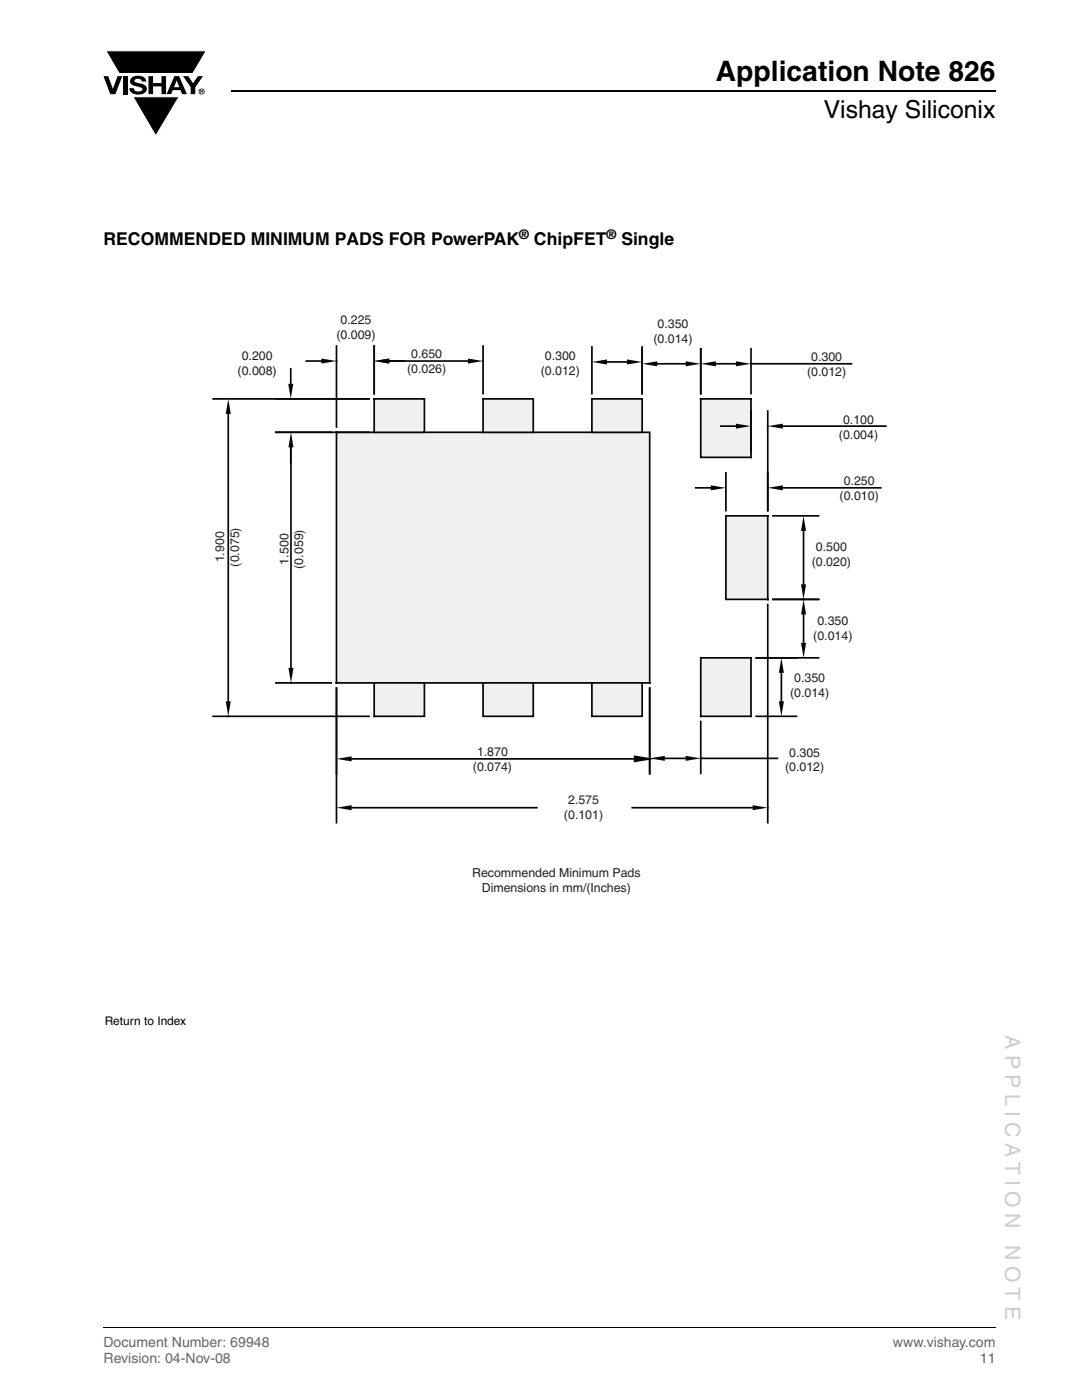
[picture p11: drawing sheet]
<svg xmlns="http://www.w3.org/2000/svg" width="216mm" height="279mm" viewBox="0 0 216 279" stroke-linecap="round" stroke-linejoin="round" font-family="sans-serif">
<path d="M46.1 18.2h152.5" fill="none" stroke="#000" stroke-width=".36"/>
<path d="M20.6 10.1h20.7v17.2h-20.7z" fill="#fff"/>
<g fill="#000">
<path d="M20.6 15.2h1l.9 2.5 1-2.5h.9l-1.4 3.6h-1zM21.1 10.1h20.1l-2.7 4.6h-14.7zM24.6 15.2h.9v3.6h-.9zM26.3 15.5a2.1 2.1 0 0 1 2.8 .3l.1 .5h-.9a.79 .79 0 0 0-.7-.6 .79 .79 0 0 0-.8 .4l.3 .3 1 .3a1.08 1.08 0 0 1 1.2 1 1.08 1.08 0 0 1-1.1 1.1 1.73 1.73 0 0 1-2.4-1.2h.9a.96 .96 0 0 0 .8 .7 .96 .96 0 0 0 .9-.5 1.31 1.31 0 0 0-1.2-.6 1.03 1.03 0 0 1-1.1-.5 1.03 1.03 0 0 1 .2-1.2zM29.6 15.2h.9v1.4h1.7v-1.4h.9v3.6h-.9v-1.6h-1.7v1.6h-.9zM26.5 19.3h9.2l-4.6 7.8zM36.5 15.2h1.1l.9 1.4 1-1.4h1l-1.5 2.2v1.4h-.9v-1.4z"/>
<path d="M35.3 16.1l-.6 1.3h1.1zM34.8 15.2h.9l1.6 3.6h-1l-.3-.8h-1.5l-.3 .8h-1z"/>
<path d="M40.1 18v.2h.2v-.1zM40 17.9l.4 .1 .1 .1-.2 .2 .2 .3-.3-.3-.1 .3h-.1zM39.8 18.3a.46 .46 0 0 0 .9 0 .46 .46 0 0 0-.9 0zM39.6 18.3a.6 .6 0 0 1 1.2 0 .6 .6 0 0 1-1.2 0z"/>
</g>
<path d="M21.1 10.1h20.1l-2.7 4.6h-14.7zM26.5 19.3h9.2l-4.6 7.8z" fill="none" stroke="#fff" stroke-width=".2"/>
<path d="M20.6 265h178" fill="none" stroke="#000" stroke-width=".2"/>
<g fill="#fff">
<path d="M36.1 171h24.9v4.6h-24.9z"/>
<path d="M36.1 170.9h25v.2h-25z"/>
<path d="M60.9 171h.2v4.7h-.2z"/>
<path d="M36 175.6h25v.1h-25z"/>
<path d="M36 170.9h.2v4.7h-.2z"/>
<path d="M37.7 178.5h23.6v14.6h-23.6z"/>
<path d="M37.7 178.5h23.6v.1h-23.6z"/>
<path d="M61.2 178.5h.1v14.7h-.1z"/>
<path d="M37.6 193h23.7v.2h-23.7z"/>
<path d="M37.6 178.5h.1v14.6h-.1z"/>
<path d="M42.4 62.5h134.5v134.8h-134.5z"/>
</g>
<path d="M144.8 102.9h8.4v16.7h-8.4z" fill="#f0f0f0"/>
<path d="M144.8 102.9h8.4v16.7h-8.4z" fill="none" stroke="#050504" stroke-width=".34"/>
<path d="M67.1 86.3h62.5v50h-62.5z" fill="#f0f0f0"/>
<path d="M67.1 86.3h62.5v50h-62.5z" fill="none" stroke="#050504" stroke-width=".34"/>
<path d="M74.7 136.3h10v6.7h-10z" fill="#f0f0f0"/>
<path d="M74.7 136.3h10v6.7h-10z" fill="none" stroke="#050504" stroke-width=".34"/>
<path d="M74.7 79.6h10v6.7h-10z" fill="#f0f0f0"/>
<path d="M74.7 79.6h10v6.7h-10z" fill="none" stroke="#050504" stroke-width=".34"/>
<path d="M96.4 136.3h10v6.7h-10z" fill="#f0f0f0"/>
<path d="M96.4 136.3h10v6.7h-10z" fill="none" stroke="#050504" stroke-width=".34"/>
<path d="M96.4 79.6h10v6.7h-10z" fill="#f0f0f0"/>
<path d="M96.4 79.6h10v6.7h-10z" fill="none" stroke="#050504" stroke-width=".34"/>
<path d="M118.1 136.3h10v6.7h-10z" fill="#f0f0f0"/>
<path d="M118.1 136.3h10v6.7h-10z" fill="none" stroke="#050504" stroke-width=".34"/>
<path d="M118.1 79.6h10v6.7h-10z" fill="#f0f0f0"/>
<path d="M118.1 79.6h10v6.7h-10z" fill="none" stroke="#050504" stroke-width=".34"/>
<path d="M139.8 131.3h10.1v11.7h-10.1z" fill="#f0f0f0"/>
<path d="M139.8 131.3h10.1v11.7h-10.1z" fill="none" stroke="#050504" stroke-width=".34"/>
<path d="M139.8 79.6h10.1v11.7h-10.1z" fill="#f0f0f0"/>
<path d="M139.8 79.6h10.1v11.7h-10.1zM55 86.3h11.1M58.1 89.3v44M55 136.3h11.1" fill="none" stroke="#050504" stroke-width=".34"/>
<g fill="#050504">
<path d="M58.1 86.3l.5 3h-1z"/>
<path d="M57.6 133.3h1l-.5 3z"/>
</g>
<path d="M42.5 79.6h31.1M45.5 82.6v57.4M67.1 86.3h.1M58.1 136.3h.1M67.1 136.3h.1M42.5 143h31.1" fill="none" stroke="#050504" stroke-width=".34"/>
<g fill="#050504">
<path d="M45.5 79.6l.6 3h-1.1z"/>
<path d="M45 140h1.1l-.6 3z"/>
</g>
<path d="M55 79.6h18.6M58 73.6v3M74.7 79.6h.1M55 86.3h18.6M58 89.3v3M45.5 143h.1M74.7 143h.1" fill="none" stroke="#050504" stroke-width=".34"/>
<path d="M57.5 76.6h1l-.5 3z" fill="#050504"/>
<path d="M58 79.6h.1M74.7 79.6h.1M74.7 69.1v9.5M77.7 72.1h15.7M96.4 69.1v9.5M74.7 86.3h.1" fill="none" stroke="#050504" stroke-width=".34"/>
<g fill="#050504">
<path d="M74.7 72.1l3-.5v1z"/>
<path d="M93.4 71.6l3 .5-3 .5z"/>
</g>
<path d="M74.7 79.6h.1M96.4 79.6h.1M96.4 72.1h.1M118.1 69.2v9.4M121.1 72.2h4M128.1 69.2v9.4" fill="none" stroke="#050504" stroke-width=".34"/>
<g fill="#050504">
<path d="M118.1 72.2l3-.5v1z"/>
<path d="M125.1 71.7l3 .5-3 .5z"/>
</g>
<path d="M118.1 79.6h.1M128.1 79.6h.1M128.1 72.2h.1M138.8 97.4h3M144.8 94.4v7.5M153.2 94.4v7.5M156.2 97.4h19.6" fill="none" stroke="#050504" stroke-width=".34"/>
<g fill="#050504">
<path d="M141.8 96.9l3 .5-3 .5z"/>
<path d="M153.2 97.4l3-.5v1z"/>
</g>
<path d="M153.2 97.4h.1M144.8 102.9h.1M153.2 102.9h.1M154.2 102.9h9.1M154.2 119.6h9.1M160.3 105.9v10.7" fill="none" stroke="#050504" stroke-width=".34"/>
<g fill="#050504">
<path d="M160.3 102.9l.5 3h-1z"/>
<path d="M159.8 116.6h1l-.5 3z"/>
</g>
<path d="M153.2 102.9h.1M153.2 119.6h.1M160.3 119.6h.1M150.9 131.3h8M155.9 134.3v5.7M150.9 143h8" fill="none" stroke="#050504" stroke-width=".34"/>
<g fill="#050504">
<path d="M155.4 140h1l-.5 3z"/>
<path d="M155.9 131.3l.5 3h-1z"/>
</g>
<path d="M139.8 69.6v9M142.8 72.6h4M149.9 69.6v9M149.9 72.6h20M149.9 131.3h.1M155.9 131.3h.1M149.9 143h.1" fill="none" stroke="#050504" stroke-width=".34"/>
<g fill="#050504">
<path d="M139.8 72.6l3-.5v1z"/>
<path d="M146.8 72.1l3.1 .5-3.1 .5z"/>
</g>
<path d="M139.8 79.6h.1M149.9 79.6h.1M149.9 72.6h.1M67.1 137.3v17.1M129.6 137.3v17.1M70.2 151.5h56.4" fill="none" stroke="#050504" stroke-width=".34"/>
<g fill="#050504">
<path d="M67.1 151.5l3.1-.6v1.1z"/>
<path d="M126.6 150.9l3 .6-3 .5z"/>
</g>
<path d="M61.1 72.1h3M67.1 69.1v16.1M74.7 69.1v9.5M77.7 72.1h3M67.1 136.3h.1M129.6 136.3h.1M126.6 150.9l3 .6-3 .5zM129.6 151.5h.1" fill="none" stroke="#050504" stroke-width=".34"/>
<g fill="#050504">
<path d="M74.7 72.1l3-.5v1z"/>
<path d="M64.1 71.6l3 .5-3 .5z"/>
</g>
<path d="M67.1 72.1h.1M74.7 79.6h.1M128.1 69.6v9M131.1 72.6h5.7M139.8 69.6v9M67.1 86.3h.1" fill="none" stroke="#050504" stroke-width=".34"/>
<g fill="#050504">
<path d="M128.1 72.6l3-.5v1z"/>
<path d="M136.8 72.1l3 .5-3 .5z"/>
</g>
<path d="M128.1 79.6h.1M139.8 79.6h.1M139.8 72.6h.1M129.6 137.3v17.1M132.6 151.3h4.2M139.8 144v10.4M139.8 151.3h15.3" fill="none" stroke="#050504" stroke-width=".34"/>
<g fill="#050504">
<path d="M129.6 151.3l3-.5v1z"/>
<path d="M136.8 150.8l3 .5-3 .5z"/>
</g>
<path d="M154.2 119.6h9.1M129.6 136.3h.1M150.9 131.3h12.4M160.3 122.6v5.7M139.8 143h.1M139.8 151.3h.1" fill="none" stroke="#050504" stroke-width=".34"/>
<g fill="#050504">
<path d="M159.8 128.3h1l-.5 3z"/>
<path d="M160.3 119.6l.5 3h-1z"/>
</g>
<path d="M143.8 85h3M149.9 82v8.2M153.2 82v19.9M156.2 85h20.6M153.2 119.6h.1M160.3 119.6h.1M149.9 131.3h.1" fill="none" stroke="#050504" stroke-width=".34"/>
<g fill="#050504">
<path d="M146.8 84.5l3.1 .5-3.1 .5z"/>
<path d="M153.2 85l3-.5v1z"/>
</g>
<path d="M149.9 91.3h.1M153.2 85h.1M153.2 102.9h.1M67.1 137.3v26.9M153.2 120.7v43.5M70.2 161.2h36.9M126.2 161.2h24" fill="none" stroke="#050504" stroke-width=".34"/>
<g fill="#050504">
<path d="M67.1 161.2l3.1-.5v1z"/>
<path d="M150.2 160.7l3 .5-3 .5z"/>
</g>
<path d="M153.2 119.6h.1M67.1 136.3h.1M153.2 161.2h.1" fill="none" stroke="#050504" stroke-width=".34"/>
<text font-size="5.6" x="142.9" y="16.1">Application Note 826</text>
<text font-size="4.9" x="164.4" y="23.6">Vishay Siliconix</text>
<g font-size="4.2" fill="#ccc">
<text x="200.6" y="206.6" transform="rotate(90 200.6 206.6)">A P P L I C A T I O N</text>
<text x="200.6" y="248.5" transform="rotate(90 200.6 248.5)">N O T E</text>
</g>
<g font-size="3.5">
<text x="20.6" y="48.8">RECOMMENDED MINIMUM PADS FOR PowerPAK</text>
<text x="106.5" y="48.8">ChipFET</text>
<text x="124" y="48.8">Single</text>
</g>
<g font-size="2.8" fill="#656565">
<text x="20.6" y="268.9">Document Number: 69948</text>
<text x="178.2" y="268.9">www.vishay.com</text>
<text x="20.6" y="272.1">Revision: 04-Nov-08</text>
<text x="195.5" y="272.1">11</text>
</g>
<g font-size="2.6">
<text x="103.6" y="47.8">®</text>
<text x="121.1" y="47.8">®</text>
</g>
<g font-size="2.5" fill="#231f20">
<text x="67.9" y="64.6">0.225</text>
<text x="131.2" y="65.6">0.350</text>
<text x="48.2" y="71.8">0.200</text>
<text x="67.1" y="67.6">(0.009)</text>
<text x="82.1" y="71.5">0.650</text>
<text x="108.7" y="71.9">0.300</text>
<text x="130.4" y="68.5">(0.014)</text>
<text x="47.4" y="74.8">(0.008)</text>
<text x="81.2" y="74.5">(0.026)</text>
<text x="107.9" y="74.9">(0.012)</text>
<text x="161" y="75">(0.012)</text>
<text x="161.9" y="72">0.300</text>
<text x="167.4" y="87.6">(0.004)</text>
<text x="168.2" y="84.7">0.100</text>
<text x="167.5" y="99.7">(0.010)</text>
<text x="168.4" y="96.7">0.250</text>
<text x="44.7" y="112.3" transform="rotate(-90 44.7 112.3)">1.900</text>
<text x="47.7" y="113.1" transform="rotate(-90 47.7 113.1)">(0.075)</text>
<text x="57.6" y="112.7" transform="rotate(-90 57.6 112.7)">1.500</text>
<text x="60.5" y="113.5" transform="rotate(-90 60.5 113.5)">(0.059)</text>
<text x="162" y="113">(0.020)</text>
<text x="162.8" y="110">0.500</text>
<text x="163.1" y="124.8">0.350</text>
<text x="162.3" y="127.8">(0.014)</text>
<text x="158.5" y="136.1">0.350</text>
<text x="157.7" y="139.1">(0.014)</text>
<text x="94.4" y="153.8">(0.074)</text>
<text x="95.2" y="150.9">1.870</text>
<text x="156.6" y="154">(0.012)</text>
<text x="157.5" y="151">0.305</text>
<text x="113.4" y="160.5">2.575</text>
<text x="112.5" y="163.5">(0.101)</text>
<text x="94.2" y="175">Recommended Minimum Pads</text>
<text x="96.2" y="177.9">Dimensions in mm/(Inches)</text>
</g>
<text font-size="2.4" x="20.9" y="204.5">Return to Index</text>
</svg>
